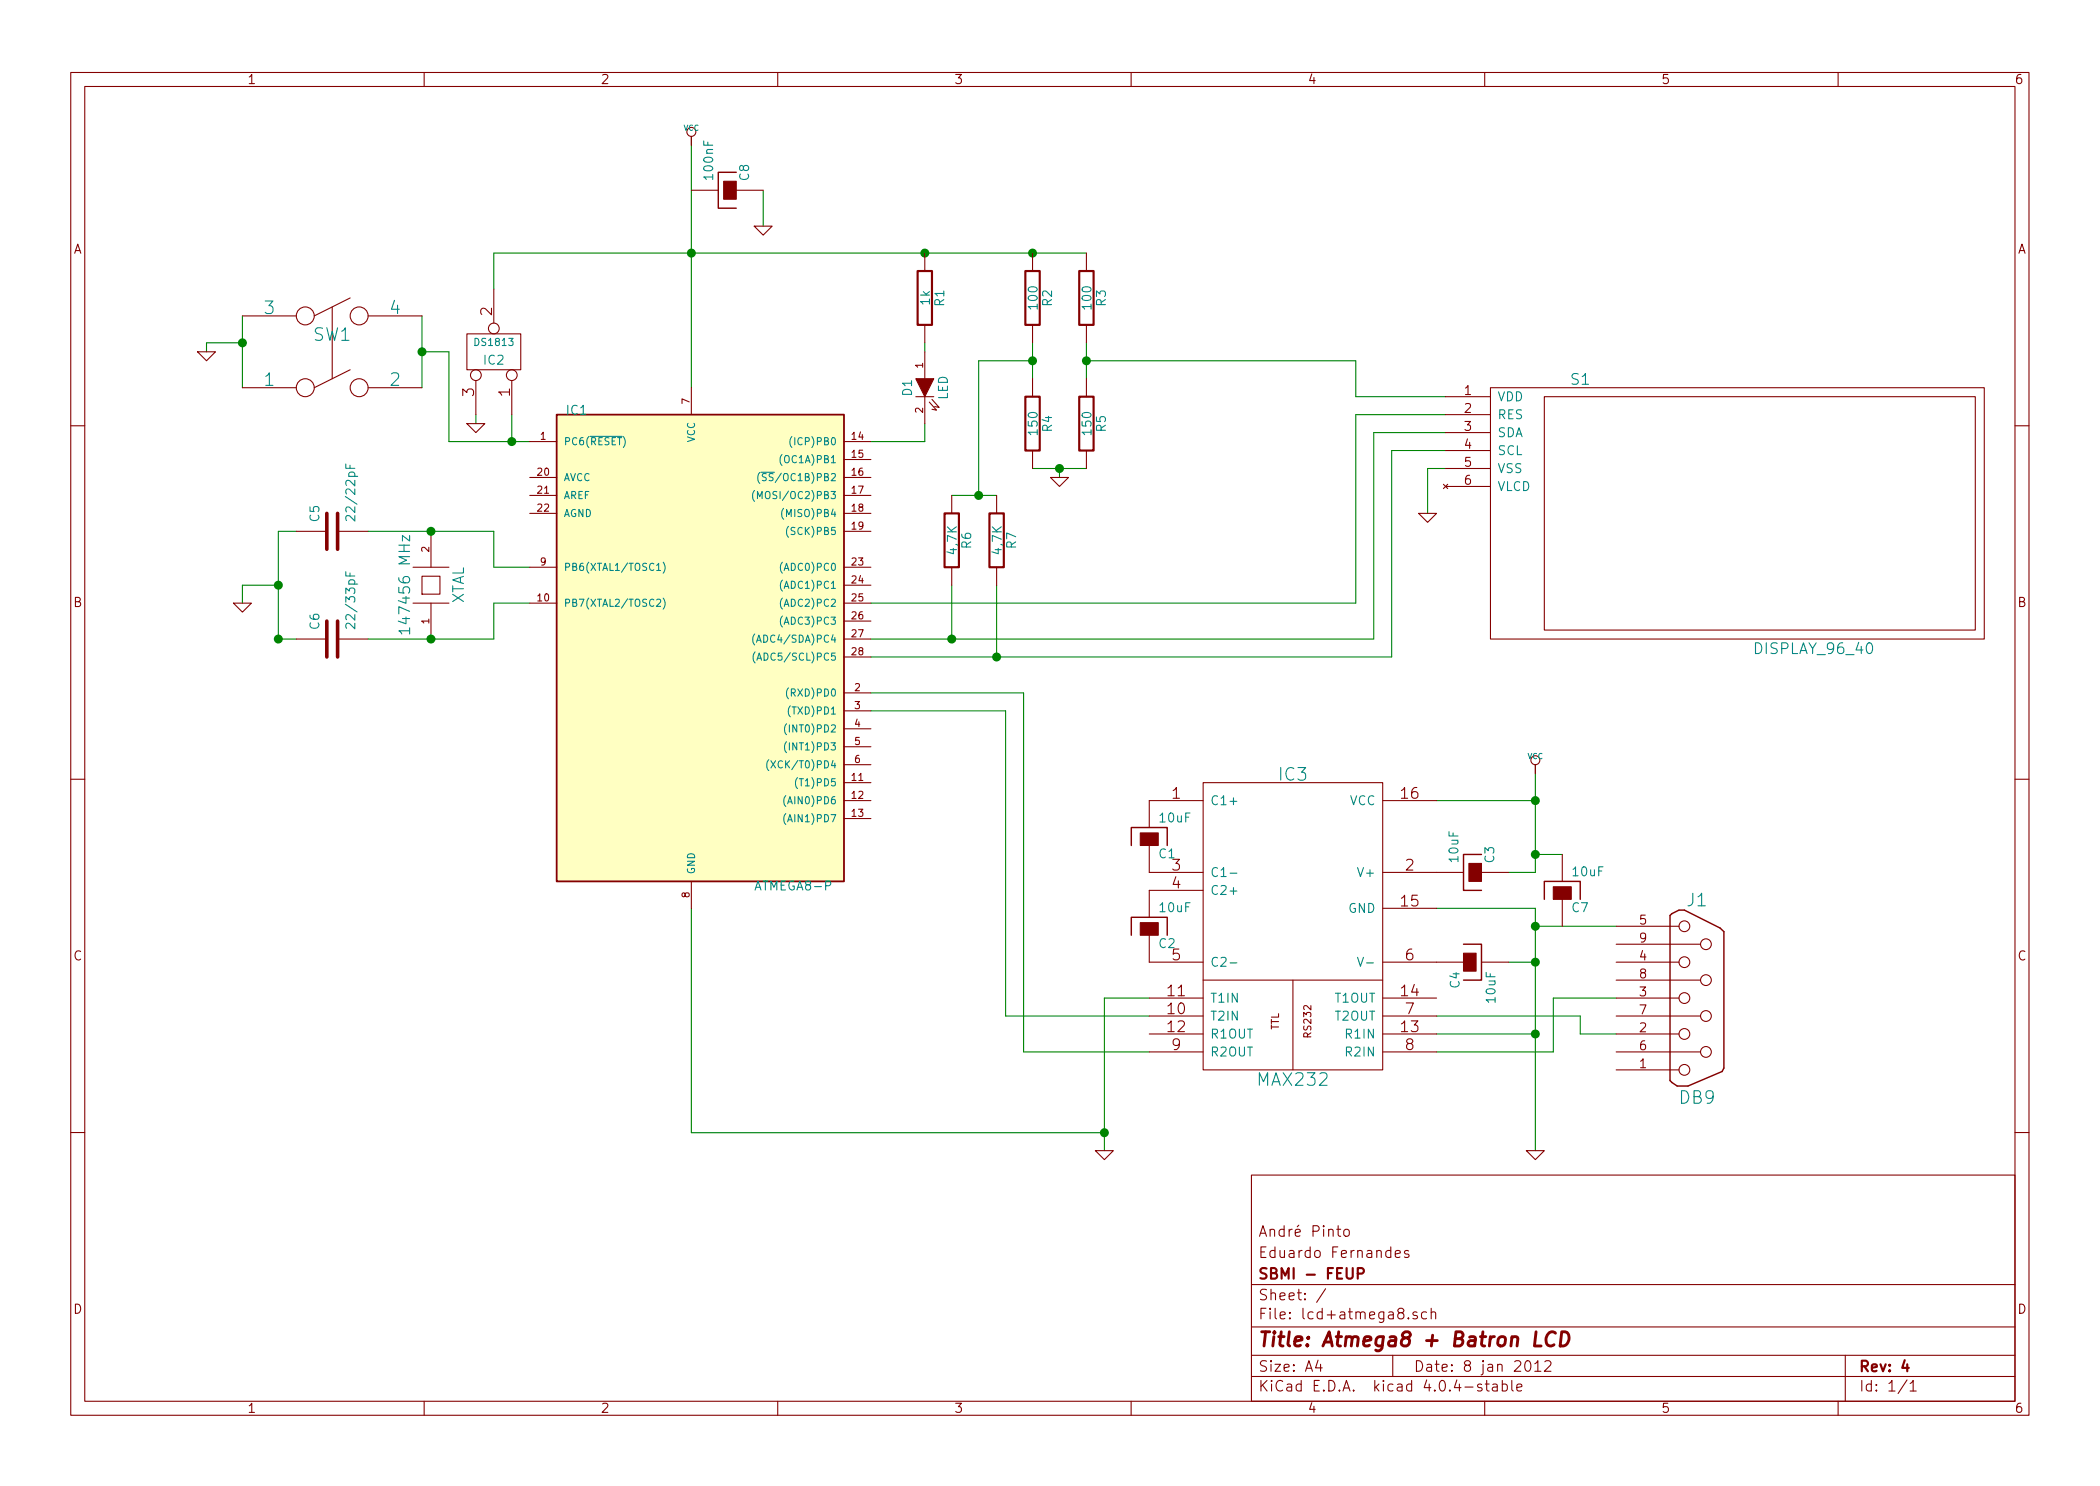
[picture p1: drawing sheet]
EESchema Schematic File Version 2
LIBS:lcd+atmega8-rescue
LIBS:power
LIBS:device
LIBS:transistors
LIBS:conn
LIBS:linear
LIBS:regul
LIBS:74xx
LIBS:cmos4000
LIBS:adc-dac
LIBS:memory
LIBS:xilinx
LIBS:microcontrollers
LIBS:dsp
LIBS:microchip
LIBS:analog_switches
LIBS:motorola
LIBS:texas
LIBS:intel
LIBS:audio
LIBS:interface
LIBS:digital-audio
LIBS:philips
LIBS:display
LIBS:cypress
LIBS:siliconi
LIBS:opto
LIBS:atmel
LIBS:contrib
LIBS:valves
LIBS:lcd+atmega8-cache
EELAYER 25 0
EELAYER END
$Descr A4 11693 8268
encoding utf-8
Sheet 1 1
Title "Atmega8 + Batron LCD"
Date "8 jan 2012"
Rev "4"
Comp "SBMI - FEUP"
Comment1 "Eduardo Fernandes"
Comment2 "André Pinto"
Comment3 ""
Comment4 ""
$EndDescr
$Comp
L XTAL 147456~MHz
U 1 1
P 2400 3250
F 0 "147456 MHz" H 2400 3400 60  0000 C CNN
F 1 "XTAL" H 2400 3100 60  0000 C CNN
F 2 "" H 2400 3250 60  0001 C CNN
F 3 "" H 2400 3250 60  0001 C CNN
	1    2400 3250
	0    -1   -1   0   
$EndComp
Wire Wire Line
	1350 3350 1350 3250
Connection ~ 1550 3250
Wire Wire Line
	1350 3250 1550 3250
Connection ~ 5900 2600
Wire Wire Line
	5750 2600 6050 2600
Wire Wire Line
	4850 3550 7650 3550
Wire Wire Line
	5750 2000 5450 2000
Wire Wire Line
	5450 2000 5450 2750
Connection ~ 5300 3550
Wire Wire Line
	5300 3250 5300 3550
Wire Wire Line
	8050 2300 7550 2300
Wire Wire Line
	1650 2950 1550 2950
Connection ~ 2850 2450
Wire Wire Line
	2950 2450 2500 2450
Wire Wire Line
	2500 2450 2500 1950
Connection ~ 2350 1950
Wire Wire Line
	2500 1950 2350 1950
Wire Wire Line
	1350 2150 1350 1750
Wire Wire Line
	6050 1400 2750 1400
Wire Wire Line
	2750 1400 2750 1600
Wire Wire Line
	7550 2300 7550 3350
Wire Wire Line
	5550 2750 5300 2750
Wire Wire Line
	8050 2400 7650 2400
Wire Wire Line
	7650 2400 7650 3550
Wire Wire Line
	6050 1900 6050 2100
Connection ~ 5750 1400
Connection ~ 3850 1400
Wire Wire Line
	5150 1950 5150 1900
Wire Wire Line
	4250 1050 4250 1250
Connection ~ 8550 4750
Wire Wire Line
	8700 4750 8550 4750
Wire Wire Line
	8550 4450 8000 4450
Wire Wire Line
	8400 4850 8550 4850
Connection ~ 8550 5150
Wire Wire Line
	8550 6400 8550 5050
Wire Wire Line
	8550 5050 8000 5050
Wire Wire Line
	6150 6400 6150 5550
Wire Wire Line
	6150 5550 6400 5550
Wire Wire Line
	6400 5850 5700 5850
Wire Wire Line
	5700 5850 5700 3850
Wire Wire Line
	5700 3850 4850 3850
Wire Wire Line
	9000 5750 8800 5750
Wire Wire Line
	8800 5750 8800 5650
Wire Wire Line
	8800 5650 8000 5650
Wire Wire Line
	9000 5550 8650 5550
Wire Wire Line
	8650 5550 8650 5850
Wire Wire Line
	8650 5850 8000 5850
Wire Wire Line
	8550 5750 8000 5750
Wire Wire Line
	9000 5150 8550 5150
Connection ~ 8550 5750
Wire Wire Line
	4850 3950 5600 3950
Wire Wire Line
	5600 3950 5600 5650
Wire Wire Line
	5600 5650 6400 5650
Wire Wire Line
	3850 5050 3850 6300
Wire Wire Line
	3850 6300 6150 6300
Connection ~ 6150 6300
Wire Wire Line
	8550 5350 8400 5350
Connection ~ 8550 5350
Wire Wire Line
	8550 4850 8550 4250
Connection ~ 8550 4450
Wire Wire Line
	3850 750  3850 2150
Wire Wire Line
	4850 2450 5150 2450
Wire Wire Line
	5150 2450 5150 2350
Connection ~ 5150 1400
Wire Wire Line
	5750 1900 5750 2100
Connection ~ 5750 2000
Wire Wire Line
	5900 2600 5900 2650
Connection ~ 5450 2750
Wire Wire Line
	8050 2600 7950 2600
Wire Wire Line
	7950 2600 7950 2850
Wire Wire Line
	2850 2300 2850 2450
Wire Wire Line
	2650 2300 2650 2350
Wire Wire Line
	2350 2150 2350 1750
Wire Wire Line
	1150 1950 1150 1900
Wire Wire Line
	1150 1900 1350 1900
Connection ~ 1350 1900
Wire Wire Line
	2050 2950 2750 2950
Wire Wire Line
	2750 2950 2750 3150
Wire Wire Line
	2750 3150 2950 3150
Connection ~ 2400 2950
Wire Wire Line
	2050 3550 2750 3550
Wire Wire Line
	2750 3550 2750 3350
Wire Wire Line
	2750 3350 2950 3350
Connection ~ 2400 3550
Wire Wire Line
	1650 3550 1550 3550
Connection ~ 1550 3550
Wire Wire Line
	7550 3350 4850 3350
Wire Wire Line
	5550 3650 5550 3250
Wire Wire Line
	6050 2000 7550 2000
Connection ~ 6050 2000
Wire Wire Line
	7550 2000 7550 2200
Wire Wire Line
	7550 2200 8050 2200
Wire Wire Line
	4850 3650 7750 3650
Wire Wire Line
	7750 3650 7750 2500
Wire Wire Line
	7750 2500 8050 2500
Connection ~ 5550 3650
Wire Wire Line
	1550 3550 1550 2950
$Comp
L GND-RESCUE-lcd+atmega8 #PWR?
U 1 1
P 1350 3350
F 0 "#PWR?" H 1350 3350 30  0001 C CNN
F 1 "GND" H 1350 3280 30  0001 C CNN
F 2 "" H 1350 3350 60  0001 C CNN
F 3 "" H 1350 3350 60  0001 C CNN
	1    1350 3350
	1    0    0    -1  
$EndComp
$Comp
L C-RESCUE-lcd+atmega8 C6
U 1 1
P 1850 3550
F 0 "C6" H 1900 3650 50  0000 L CNN
F 1 "22/33pF" H 1900 3450 50  0000 L CNN
F 2 "" H 1850 3550 60  0001 C CNN
F 3 "" H 1850 3550 60  0001 C CNN
	1    1850 3550
	0    -1   -1   0   
$EndComp
$Comp
L C-RESCUE-lcd+atmega8 C5
U 1 1
P 1850 2950
F 0 "C5" H 1900 3050 50  0000 L CNN
F 1 "22/22pF" H 1900 2850 50  0000 L CNN
F 2 "" H 1850 2950 60  0001 C CNN
F 3 "" H 1850 2950 60  0001 C CNN
	1    1850 2950
	0    -1   -1   0   
$EndComp
$Comp
L DISPLAY_96_40 S1
U 1 1
P 9850 2850
F 0 "S1" H 8800 3600 60  0000 C CNN
F 1 "DISPLAY_96_40" H 10100 2100 60  0000 C CNN
F 2 "" H 9850 2850 60  0001 C CNN
F 3 "" H 9850 2850 60  0001 C CNN
	1    9850 2850
	1    0    0    -1  
$EndComp
$Comp
L GND-RESCUE-lcd+atmega8 #PWR?
U 1 1
P 1150 1950
F 0 "#PWR?" H 1150 1950 30  0001 C CNN
F 1 "GND" H 1150 1880 30  0001 C CNN
F 2 "" H 1150 1950 60  0001 C CNN
F 3 "" H 1150 1950 60  0001 C CNN
	1    1150 1950
	1    0    0    -1  
$EndComp
$Comp
L DPST SW1
U 1 1
P 1850 1950
F 0 "SW1" H 1850 2050 70  0000 C CNN
F 1 " " H 1850 1850 70  0000 C CNN
F 2 "" H 1850 1950 60  0001 C CNN
F 3 "" H 1850 1950 60  0001 C CNN
	1    1850 1950
	1    0    0    -1  
$EndComp
$Comp
L GND-RESCUE-lcd+atmega8 #PWR?
U 1 1
P 2650 2350
F 0 "#PWR?" H 2650 2350 30  0001 C CNN
F 1 "GND" H 2650 2280 30  0001 C CNN
F 2 "" H 2650 2350 60  0001 C CNN
F 3 "" H 2650 2350 60  0001 C CNN
	1    2650 2350
	1    0    0    -1  
$EndComp
$Comp
L INV3 IC2
U 1 1
P 2750 1950
F 0 "IC2" V 2700 1950 50  0000 C CNN
F 1 "DS1813" V 2800 1950 40  0000 C CNN
F 2 "" H 2750 1950 60  0001 C CNN
F 3 "" H 2750 1950 60  0001 C CNN
	1    2750 1950
	0    1    -1   0   
$EndComp
$Comp
L GND-RESCUE-lcd+atmega8 #PWR?
U 1 1
P 7950 2850
F 0 "#PWR?" H 7950 2850 30  0001 C CNN
F 1 "GND" H 7950 2780 30  0001 C CNN
F 2 "" H 7950 2850 60  0001 C CNN
F 3 "" H 7950 2850 60  0001 C CNN
	1    7950 2850
	1    0    0    -1  
$EndComp
$Comp
L GND-RESCUE-lcd+atmega8 #PWR?
U 1 1
P 5900 2650
F 0 "#PWR?" H 5900 2650 30  0001 C CNN
F 1 "GND" H 5900 2580 30  0001 C CNN
F 2 "" H 5900 2650 60  0001 C CNN
F 3 "" H 5900 2650 60  0001 C CNN
	1    5900 2650
	1    0    0    -1  
$EndComp
$Comp
L R-RESCUE-lcd+atmega8 R6
U 1 1
P 5300 3000
F 0 "R6" V 5380 3000 50  0000 C CNN
F 1 "4,7K" V 5300 3000 50  0000 C CNN
F 2 "" H 5300 3000 60  0001 C CNN
F 3 "" H 5300 3000 60  0001 C CNN
	1    5300 3000
	1    0    0    -1  
$EndComp
$Comp
L R-RESCUE-lcd+atmega8 R7
U 1 1
P 5550 3000
F 0 "R7" V 5630 3000 50  0000 C CNN
F 1 "4,7K" V 5550 3000 50  0000 C CNN
F 2 "" H 5550 3000 60  0001 C CNN
F 3 "" H 5550 3000 60  0001 C CNN
	1    5550 3000
	1    0    0    -1  
$EndComp
$Comp
L R-RESCUE-lcd+atmega8 R5
U 1 1
P 6050 2350
F 0 "R5" V 6130 2350 50  0000 C CNN
F 1 "150" V 6050 2350 50  0000 C CNN
F 2 "" H 6050 2350 60  0001 C CNN
F 3 "" H 6050 2350 60  0001 C CNN
	1    6050 2350
	1    0    0    -1  
$EndComp
$Comp
L R-RESCUE-lcd+atmega8 R4
U 1 1
P 5750 2350
F 0 "R4" V 5830 2350 50  0000 C CNN
F 1 "150" V 5750 2350 50  0000 C CNN
F 2 "" H 5750 2350 60  0001 C CNN
F 3 "" H 5750 2350 60  0001 C CNN
	1    5750 2350
	1    0    0    -1  
$EndComp
$Comp
L R-RESCUE-lcd+atmega8 R3
U 1 1
P 6050 1650
F 0 "R3" V 6130 1650 50  0000 C CNN
F 1 "100" V 6050 1650 50  0000 C CNN
F 2 "" H 6050 1650 60  0001 C CNN
F 3 "" H 6050 1650 60  0001 C CNN
	1    6050 1650
	1    0    0    -1  
$EndComp
$Comp
L R-RESCUE-lcd+atmega8 R2
U 1 1
P 5750 1650
F 0 "R2" V 5830 1650 50  0000 C CNN
F 1 "100" V 5750 1650 50  0000 C CNN
F 2 "" H 5750 1650 60  0001 C CNN
F 3 "" H 5750 1650 60  0001 C CNN
	1    5750 1650
	1    0    0    -1  
$EndComp
$Comp
L R-RESCUE-lcd+atmega8 R1
U 1 1
P 5150 1650
F 0 "R1" V 5230 1650 50  0000 C CNN
F 1 "1k" V 5150 1650 50  0000 C CNN
F 2 "" H 5150 1650 60  0001 C CNN
F 3 "" H 5150 1650 60  0001 C CNN
	1    5150 1650
	1    0    0    -1  
$EndComp
$Comp
L LED-RESCUE-lcd+atmega8 D1
U 1 1
P 5150 2150
F 0 "D1" H 5150 2250 50  0000 C CNN
F 1 "LED" H 5150 2050 50  0000 C CNN
F 2 "" H 5150 2150 60  0001 C CNN
F 3 "" H 5150 2150 60  0001 C CNN
	1    5150 2150
	0    -1   1    0   
$EndComp
$Comp
L GND-RESCUE-lcd+atmega8 #PWR?
U 1 1
P 4250 1250
F 0 "#PWR?" H 4250 1250 30  0001 C CNN
F 1 "GND" H 4250 1180 30  0001 C CNN
F 2 "" H 4250 1250 60  0001 C CNN
F 3 "" H 4250 1250 60  0001 C CNN
	1    4250 1250
	1    0    0    -1  
$EndComp
$Comp
L CP-RESCUE-lcd+atmega8 C8
U 1 1
P 4050 1050
F 0 "C8" H 4100 1150 50  0000 L CNN
F 1 "100nF" H 4100 950 50  0000 L CNN
F 2 "" H 4050 1050 60  0001 C CNN
F 3 "" H 4050 1050 60  0001 C CNN
	1    4050 1050
	0    1    -1   0   
$EndComp
$Comp
L VCC #PWR?
U 1 1
P 8550 4300
F 0 "#PWR?" H 8550 4400 30  0001 C CNN
F 1 "VCC" H 8550 4400 30  0000 C CNN
F 2 "" H 8550 4300 60  0001 C CNN
F 3 "" H 8550 4300 60  0001 C CNN
	1    8550 4300
	1    0    0    -1  
$EndComp
$Comp
L CP-RESCUE-lcd+atmega8 C4
U 1 1
P 8200 5350
F 0 "C4" H 8250 5450 50  0000 L CNN
F 1 "10uF" H 8250 5250 50  0000 L CNN
F 2 "" H 8200 5350 60  0001 C CNN
F 3 "" H 8200 5350 60  0001 C CNN
	1    8200 5350
	0    -1   1    0   
$EndComp
$Comp
L CP-RESCUE-lcd+atmega8 C7
U 1 1
P 8700 4950
F 0 "C7" H 8750 5050 50  0000 L CNN
F 1 "10uF" H 8750 4850 50  0000 L CNN
F 2 "" H 8700 4950 60  0001 C CNN
F 3 "" H 8700 4950 60  0001 C CNN
	1    8700 4950
	1    0    0    1   
$EndComp
$Comp
L CP-RESCUE-lcd+atmega8 C3
U 1 1
P 8200 4850
F 0 "C3" H 8250 4950 50  0000 L CNN
F 1 "10uF" H 8250 4750 50  0000 L CNN
F 2 "" H 8200 4850 60  0001 C CNN
F 3 "" H 8200 4850 60  0001 C CNN
	1    8200 4850
	0    1    -1   0   
$EndComp
$Comp
L GND-RESCUE-lcd+atmega8 #PWR?
U 1 1
P 6150 6400
F 0 "#PWR?" H 6150 6400 30  0001 C CNN
F 1 "GND" H 6150 6330 30  0001 C CNN
F 2 "" H 6150 6400 60  0001 C CNN
F 3 "" H 6150 6400 60  0001 C CNN
	1    6150 6400
	1    0    0    -1  
$EndComp
$Comp
L CP-RESCUE-lcd+atmega8 C1
U 1 1
P 6400 4650
F 0 "C1" H 6450 4750 50  0000 L CNN
F 1 "10uF" H 6450 4550 50  0000 L CNN
F 2 "" H 6400 4650 60  0001 C CNN
F 3 "" H 6400 4650 60  0001 C CNN
	1    6400 4650
	1    0    0    1   
$EndComp
$Comp
L CP-RESCUE-lcd+atmega8 C2
U 1 1
P 6400 5150
F 0 "C2" H 6450 5250 50  0000 L CNN
F 1 "10uF" H 6450 5050 50  0000 L CNN
F 2 "" H 6400 5150 60  0001 C CNN
F 3 "" H 6400 5150 60  0001 C CNN
	1    6400 5150
	1    0    0    1   
$EndComp
$Comp
L GND-RESCUE-lcd+atmega8 #PWR?
U 1 1
P 8550 6400
F 0 "#PWR?" H 8550 6400 30  0001 C CNN
F 1 "GND" H 8550 6330 30  0001 C CNN
F 2 "" H 8550 6400 60  0001 C CNN
F 3 "" H 8550 6400 60  0001 C CNN
	1    8550 6400
	1    0    0    -1  
$EndComp
$Comp
L DB9 J1
U 1 1
P 9450 5550
F 0 "J1" H 9450 6100 70  0000 C CNN
F 1 "DB9" H 9450 5000 70  0000 C CNN
F 2 "" H 9450 5550 60  0001 C CNN
F 3 "" H 9450 5550 60  0001 C CNN
	1    9450 5550
	1    0    0    -1  
$EndComp
$Comp
L MAX232-RESCUE-lcd+atmega8 IC3
U 1 1
P 7200 5150
F 0 "IC3" H 7200 6000 70  0000 C CNN
F 1 "MAX232" H 7200 4300 70  0000 C CNN
F 2 "" H 7200 5150 60  0001 C CNN
F 3 "" H 7200 5150 60  0001 C CNN
	1    7200 5150
	1    0    0    -1  
$EndComp
$Comp
L VCC #PWR?
U 1 1
P 3850 800
F 0 "#PWR?" H 3850 900 30  0001 C CNN
F 1 "VCC" H 3850 900 30  0000 C CNN
F 2 "" H 3850 800 60  0001 C CNN
F 3 "" H 3850 800 60  0001 C CNN
	1    3850 800 
	1    0    0    -1  
$EndComp
$Comp
L ATMEGA8-P IC1
U 1 1
P 3850 3550
F 0 "IC1" H 3150 4800 50  0000 L BNN
F 1 "ATMEGA8-P" H 4200 2150 50  0000 L BNN
F 2 "DIL28" H 3250 2200 50  0001 C CNN
F 3 "" H 3850 3550 60  0001 C CNN
	1    3850 3550
	1    0    0    -1  
$EndComp
$EndSCHEMATC
